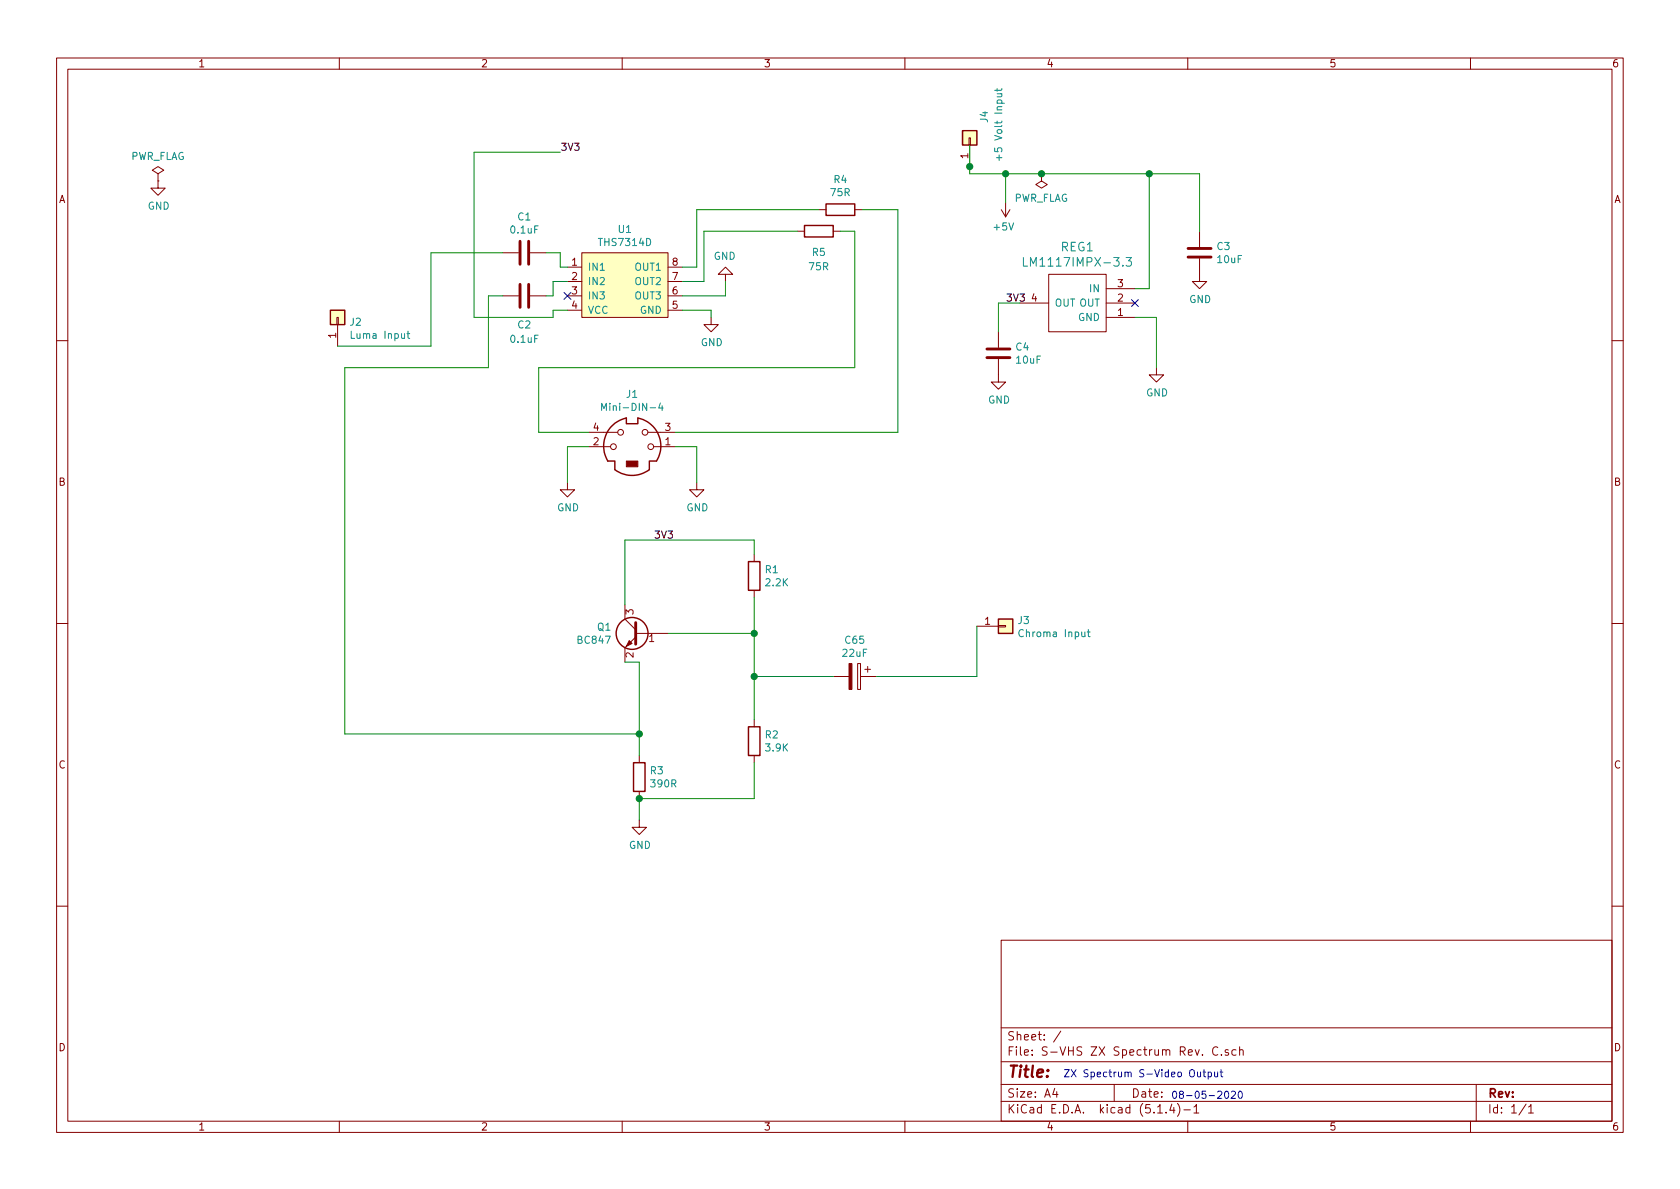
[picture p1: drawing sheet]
EESchema Schematic File Version 4
LIBS:S-VHS ZX Spectrum Rev. C-cache
EELAYER 30 0
EELAYER END
$Descr A4 11693 8268
encoding utf-8
Sheet 1 1
Title ""
Date ""
Rev ""
Comp ""
Comment1 ""
Comment2 ""
Comment3 ""
Comment4 ""
$EndDescr
$Comp
L Connector:Mini-DIN-4 J1
U 1 1
P 4400 3100
F 0 "J1" H 4400 3467 50  0000 C CNN
F 1 "Mini-DIN-4" H 4400 3376 50  0000 C CNN
F 2 "MD-40SMK:MD40SMK" H 4400 3100 50  0001 C CNN
F 3 "http://service.powerdynamics.com/ec/Catalog17/Section%2011.pdf" H 4400 3100 50  0001 C CNN
	1    4400 3100
	1    0    0    -1  
$EndComp
Wire Wire Line
	4700 3100 4850 3100
Wire Wire Line
	4850 3100 4850 3350
$Comp
L power:GND #PWR0102
U 1 1
P 4850 3350
F 0 "#PWR0102" H 4850 3100 50  0001 C CNN
F 1 "GND" H 4855 3177 50  0000 C CNN
F 2 "" H 4850 3350 50  0001 C CNN
F 3 "" H 4850 3350 50  0001 C CNN
	1    4850 3350
	1    0    0    -1  
$EndComp
Wire Wire Line
	4100 3100 3950 3100
Wire Wire Line
	3950 3100 3950 3350
$Comp
L power:GND #PWR0103
U 1 1
P 3950 3350
F 0 "#PWR0103" H 3950 3100 50  0001 C CNN
F 1 "GND" H 3955 3177 50  0000 C CNN
F 2 "" H 3950 3350 50  0001 C CNN
F 3 "" H 3950 3350 50  0001 C CNN
	1    3950 3350
	1    0    0    -1  
$EndComp
Wire Wire Line
	4650 4400 5250 4400
Wire Wire Line
	5250 4400 5250 4150
$Comp
L Device:R R1
U 1 1
P 5250 4000
F 0 "R1" H 5320 4046 50  0000 L CNN
F 1 "2.2K" H 5320 3955 50  0000 L CNN
F 2 "Resistors_SMD:R_0805_HandSoldering" V 5180 4000 50  0001 C CNN
F 3 "~" H 5250 4000 50  0001 C CNN
	1    5250 4000
	1    0    0    -1  
$EndComp
Wire Wire Line
	5250 3850 5250 3750
Wire Wire Line
	4350 3750 4350 4200
Wire Wire Line
	5250 4400 5250 4700
Connection ~ 5250 4400
Connection ~ 5250 4700
Wire Wire Line
	5250 4700 5250 5000
$Comp
L Device:CP C65
U 1 1
P 5950 4700
F 0 "C65" V 5695 4700 50  0000 C CNN
F 1 "22uF" V 5786 4700 50  0000 C CNN
F 2 "Capacitors_SMD:CP_Elec_6.3x5.3" H 5988 4550 50  0001 C CNN
F 3 "~" H 5950 4700 50  0001 C CNN
	1    5950 4700
	0    1    1    0   
$EndComp
Wire Wire Line
	5250 4700 5800 4700
$Comp
L Device:R R2
U 1 1
P 5250 5150
F 0 "R2" H 5320 5196 50  0000 L CNN
F 1 "3.9K" H 5320 5105 50  0000 L CNN
F 2 "Resistors_SMD:R_0805_HandSoldering" V 5180 5150 50  0001 C CNN
F 3 "~" H 5250 5150 50  0001 C CNN
	1    5250 5150
	1    0    0    -1  
$EndComp
Wire Wire Line
	5250 5300 5250 5550
Wire Wire Line
	5250 5550 4450 5550
Wire Wire Line
	4450 5550 4450 5700
Connection ~ 4450 5550
$Comp
L Device:R R3
U 1 1
P 4450 5400
F 0 "R3" H 4520 5446 50  0000 L CNN
F 1 "390R" H 4520 5355 50  0000 L CNN
F 2 "Resistors_SMD:R_0805_HandSoldering" V 4380 5400 50  0001 C CNN
F 3 "~" H 4450 5400 50  0001 C CNN
	1    4450 5400
	1    0    0    -1  
$EndComp
Wire Wire Line
	4450 5250 4450 5100
Wire Wire Line
	4450 4600 4350 4600
$Comp
L power:GND #PWR0105
U 1 1
P 4450 5700
F 0 "#PWR0105" H 4450 5450 50  0001 C CNN
F 1 "GND" H 4455 5527 50  0000 C CNN
F 2 "" H 4450 5700 50  0001 C CNN
F 3 "" H 4450 5700 50  0001 C CNN
	1    4450 5700
	1    0    0    -1  
$EndComp
Connection ~ 4450 5100
Wire Wire Line
	4450 5100 4450 4600
$Comp
L Connector_Generic:Conn_01x01 J2
U 1 1
P 2350 2200
F 0 "J2" V 2314 2280 50  0000 L CNN
F 1 "Luma Input" V 2223 2280 50  0000 L CNN
F 2 "Wire_Pads:SolderWirePad_single_1mmDrill" H 2350 2200 50  0001 C CNN
F 3 "~" H 2350 2200 50  0001 C CNN
	1    2350 2200
	0    1    -1   0   
$EndComp
$Comp
L Connector_Generic:Conn_01x01 J3
U 1 1
P 7000 4350
F 0 "J3" H 7080 4392 50  0000 L CNN
F 1 "Chroma Input" H 7080 4301 50  0000 L CNN
F 2 "Wire_Pads:SolderWirePad_single_1mmDrill" H 7000 4350 50  0001 C CNN
F 3 "~" H 7000 4350 50  0001 C CNN
	1    7000 4350
	1    0    0    -1  
$EndComp
$Comp
L power:PWR_FLAG #FLG0101
U 1 1
P 1100 1250
F 0 "#FLG0101" H 1100 1325 50  0001 C CNN
F 1 "PWR_FLAG" H 1100 1423 50  0000 C CNN
F 2 "" H 1100 1250 50  0001 C CNN
F 3 "~" H 1100 1250 50  0001 C CNN
	1    1100 1250
	1    0    0    -1  
$EndComp
$Comp
L power:GND #PWR0106
U 1 1
P 1100 1250
F 0 "#PWR0106" H 1100 1000 50  0001 C CNN
F 1 "GND" H 1105 1077 50  0000 C CNN
F 2 "" H 1100 1250 50  0001 C CNN
F 3 "" H 1100 1250 50  0001 C CNN
	1    1100 1250
	1    0    0    -1  
$EndComp
$Comp
L Connector_Generic:Conn_01x01 J4
U 1 1
P 6750 950
F 0 "J4" H 6850 850 50  0000 L CNN
F 1 "+5 Volt Input" H 7100 750 50  0000 R CNN
F 2 "Wire_Pads:SolderWirePad_single_1mmDrill" H 6750 950 50  0001 C CNN
F 3 "~" H 6750 950 50  0001 C CNN
	1    6750 950 
	0    -1   -1   0   
$EndComp
Text Notes 7400 7500 0    50   ~ 0
ZX Spectrum S-Video Output
Text Notes 8150 7650 0    50   ~ 0
08-05-2020
Wire Wire Line
	2400 5100 2400 2550
Wire Wire Line
	2400 5100 4450 5100
$Comp
L Device:C C2
U 1 1
P 3650 2050
F 0 "C2" V 3850 2050 50  0000 C CNN
F 1 "0.1uF" V 3950 2050 50  0000 C CNN
F 2 "Capacitors_SMD:C_0805_HandSoldering" H 3688 1900 50  0001 C CNN
F 3 "~" H 3650 2050 50  0001 C CNN
	1    3650 2050
	0    1    1    0   
$EndComp
Wire Wire Line
	3800 2050 3850 2050
Wire Wire Line
	3850 1950 3950 1950
$Comp
L Device:C C1
U 1 1
P 3650 1750
F 0 "C1" V 3398 1750 50  0000 C CNN
F 1 "0.1uF" V 3489 1750 50  0000 C CNN
F 2 "Capacitors_SMD:C_0805_HandSoldering" H 3688 1600 50  0001 C CNN
F 3 "~" H 3650 1750 50  0001 C CNN
	1    3650 1750
	0    1    1    0   
$EndComp
Wire Wire Line
	3800 1750 3900 1750
Wire Wire Line
	3900 1750 3900 1850
Wire Wire Line
	3900 1850 3950 1850
Wire Wire Line
	2350 2400 3000 2400
Wire Wire Line
	3000 2400 3000 1750
Wire Wire Line
	3000 1750 3500 1750
Wire Wire Line
	2400 2550 3400 2550
Wire Wire Line
	3400 2550 3400 2050
Wire Wire Line
	3400 2050 3500 2050
Wire Wire Line
	6800 4350 6800 4700
Wire Wire Line
	6100 4700 6800 4700
Wire Wire Line
	5050 2050 5050 1950
Wire Wire Line
	4750 2050 5050 2050
$Comp
L power:GND #PWR0109
U 1 1
P 5050 1950
F 0 "#PWR0109" H 5050 1700 50  0001 C CNN
F 1 "GND" H 5055 1777 50  0000 C CNN
F 2 "" H 5050 1950 50  0001 C CNN
F 3 "" H 5050 1950 50  0001 C CNN
	1    5050 1950
	-1   0    0    1   
$EndComp
Wire Wire Line
	4950 2150 4950 2200
Wire Wire Line
	4750 2150 4950 2150
$Comp
L power:GND #PWR0110
U 1 1
P 4950 2200
F 0 "#PWR0110" H 4950 1950 50  0001 C CNN
F 1 "GND" H 4955 2027 50  0000 C CNN
F 2 "" H 4950 2200 50  0001 C CNN
F 3 "" H 4950 2200 50  0001 C CNN
	1    4950 2200
	1    0    0    -1  
$EndComp
Wire Wire Line
	4750 1850 4850 1850
Wire Wire Line
	4850 1850 4850 1450
Wire Wire Line
	4850 1450 5700 1450
$Comp
L Device:R R4
U 1 1
P 5850 1450
F 0 "R4" V 6057 1450 50  0000 C CNN
F 1 "75R" V 5966 1450 50  0000 C CNN
F 2 "Resistors_SMD:R_0805_HandSoldering" V 5780 1450 50  0001 C CNN
F 3 "~" H 5850 1450 50  0001 C CNN
	1    5850 1450
	0    -1   -1   0   
$EndComp
Wire Wire Line
	6000 1450 6250 1450
Wire Wire Line
	6250 1450 6250 3000
Wire Wire Line
	4700 3000 6250 3000
Wire Wire Line
	4750 1950 4900 1950
Wire Wire Line
	4900 1950 4900 1600
Wire Wire Line
	4900 1600 5550 1600
$Comp
L Device:R R5
U 1 1
P 5700 1600
F 0 "R5" V 5550 1600 50  0000 C CNN
F 1 "75R" V 5450 1600 50  0000 C CNN
F 2 "Resistors_SMD:R_0805_HandSoldering" V 5630 1600 50  0001 C CNN
F 3 "~" H 5700 1600 50  0001 C CNN
	1    5700 1600
	0    -1   -1   0   
$EndComp
Wire Wire Line
	5850 1600 5950 1600
Wire Wire Line
	5950 1600 5950 2550
Wire Wire Line
	5950 2550 3750 2550
Wire Wire Line
	3750 2550 3750 3000
Wire Wire Line
	3750 3000 4100 3000
Wire Wire Line
	3850 2050 3850 1950
Wire Wire Line
	3300 1050 3900 1050
Wire Wire Line
	3950 2150 3850 2150
Wire Wire Line
	3850 2150 3850 2200
Wire Wire Line
	3850 2200 3300 2200
Wire Wire Line
	3300 1050 3300 2200
NoConn ~ 3950 2050
$Comp
L Transistor_BJT:BC847 Q1
U 1 1
P 4450 4400
F 0 "Q1" H 4641 4446 50  0000 L CNN
F 1 "BC847" H 4641 4355 50  0000 L CNN
F 2 "TO_SOT_Packages_SMD:SOT-323_SC-70_Handsoldering" H 4650 4325 50  0001 L CIN
F 3 "http://www.fairchildsemi.com/ds/BC/BC547.pdf" H 4450 4400 50  0001 L CNN
	1    4450 4400
	-1   0    0    -1  
$EndComp
$Comp
L S-VHS-ZX-Spectrum-Rev.-C:THS7314D U1
U 1 1
P 4150 1950
F 0 "U1" H 4350 2315 50  0000 C CNN
F 1 "THS7314D" H 4350 2224 50  0000 C CNN
F 2 "SMD_Packages:SOIC-8-N" H 4150 1950 50  0001 C CNN
F 3 "" H 4150 1950 50  0001 C CNN
	1    4150 1950
	1    0    0    -1  
$EndComp
Wire Wire Line
	6750 1000 6750 1150
Wire Wire Line
	8350 1200 8350 1600
Connection ~ 6750 1150
Wire Wire Line
	6750 1150 6750 1200
$Comp
L Device:C C3
U 1 1
P 8350 1750
F 0 "C3" H 8465 1796 50  0000 L CNN
F 1 "10uF" H 8465 1705 50  0000 L CNN
F 2 "Capacitors_SMD:C_0805_HandSoldering" H 8388 1600 50  0001 C CNN
F 3 "~" H 8350 1750 50  0001 C CNN
	1    8350 1750
	1    0    0    -1  
$EndComp
$Comp
L power:GND #PWR0101
U 1 1
P 8350 1900
F 0 "#PWR0101" H 8350 1650 50  0001 C CNN
F 1 "GND" H 8355 1727 50  0000 C CNN
F 2 "" H 8350 1900 50  0001 C CNN
F 3 "" H 8350 1900 50  0001 C CNN
	1    8350 1900
	1    0    0    -1  
$EndComp
$Comp
L S-VHS-ZX-Spectrum-Rev.-C:LM1117IMPX-3.3 REG1
U 1 1
P 7300 2450
F 0 "REG1" H 7100 1713 60  0000 C CNN
F 1 "LM1117IMPX-3.3" H 7100 1819 60  0000 C CNN
F 2 "TO_SOT_Packages_SMD:SOT-223" V 7400 2050 60  0001 C CNN
F 3 "" V 7400 2050 60  0001 C CNN
	1    7300 2450
	-1   0    0    1   
$EndComp
Wire Wire Line
	7900 2200 8050 2200
Wire Wire Line
	8050 2200 8050 2550
$Comp
L power:GND #PWR0107
U 1 1
P 8050 2550
F 0 "#PWR0107" H 8050 2300 50  0001 C CNN
F 1 "GND" H 8055 2377 50  0000 C CNN
F 2 "" H 8050 2550 50  0001 C CNN
F 3 "" H 8050 2550 50  0001 C CNN
	1    8050 2550
	1    0    0    -1  
$EndComp
Connection ~ 8000 1200
Wire Wire Line
	8000 1200 8350 1200
Wire Wire Line
	8000 1200 8000 2000
Wire Wire Line
	8000 2000 7900 2000
NoConn ~ 7900 2100
Wire Wire Line
	7100 2100 6950 2100
Wire Wire Line
	6950 2100 6950 2300
$Comp
L Device:C C4
U 1 1
P 6950 2450
F 0 "C4" H 7065 2496 50  0000 L CNN
F 1 "10uF" H 7065 2405 50  0000 L CNN
F 2 "Capacitors_SMD:C_0805_HandSoldering" H 6988 2300 50  0001 C CNN
F 3 "~" H 6950 2450 50  0001 C CNN
	1    6950 2450
	1    0    0    -1  
$EndComp
$Comp
L power:GND #PWR0111
U 1 1
P 6950 2600
F 0 "#PWR0111" H 6950 2350 50  0001 C CNN
F 1 "GND" H 6955 2427 50  0000 C CNN
F 2 "" H 6950 2600 50  0001 C CNN
F 3 "" H 6950 2600 50  0001 C CNN
	1    6950 2600
	1    0    0    -1  
$EndComp
Text Label 7000 2100 0    50   ~ 0
3V3
Text Label 3900 1050 0    50   ~ 0
3V3
Wire Wire Line
	6750 1200 7000 1200
Connection ~ 7000 1200
Wire Wire Line
	7000 1200 7250 1200
Wire Wire Line
	7000 1200 7000 1400
$Comp
L power:+5V #PWR?
U 1 1
P 7000 1400
F 0 "#PWR?" H 7000 1250 50  0001 C CNN
F 1 "+5V" H 7015 1573 50  0000 C CNN
F 2 "" H 7000 1400 50  0001 C CNN
F 3 "" H 7000 1400 50  0001 C CNN
	1    7000 1400
	-1   0    0    1   
$EndComp
$Comp
L power:PWR_FLAG #FLG?
U 1 1
P 7250 1200
F 0 "#FLG?" H 7250 1275 50  0001 C CNN
F 1 "PWR_FLAG" H 7250 1373 50  0000 C CNN
F 2 "" H 7250 1200 50  0001 C CNN
F 3 "~" H 7250 1200 50  0001 C CNN
	1    7250 1200
	-1   0    0    1   
$EndComp
Connection ~ 7250 1200
Wire Wire Line
	7250 1200 8000 1200
Wire Wire Line
	4350 3750 5250 3750
Text Label 4550 3750 0    50   ~ 0
3V3
$EndSCHEMATC
